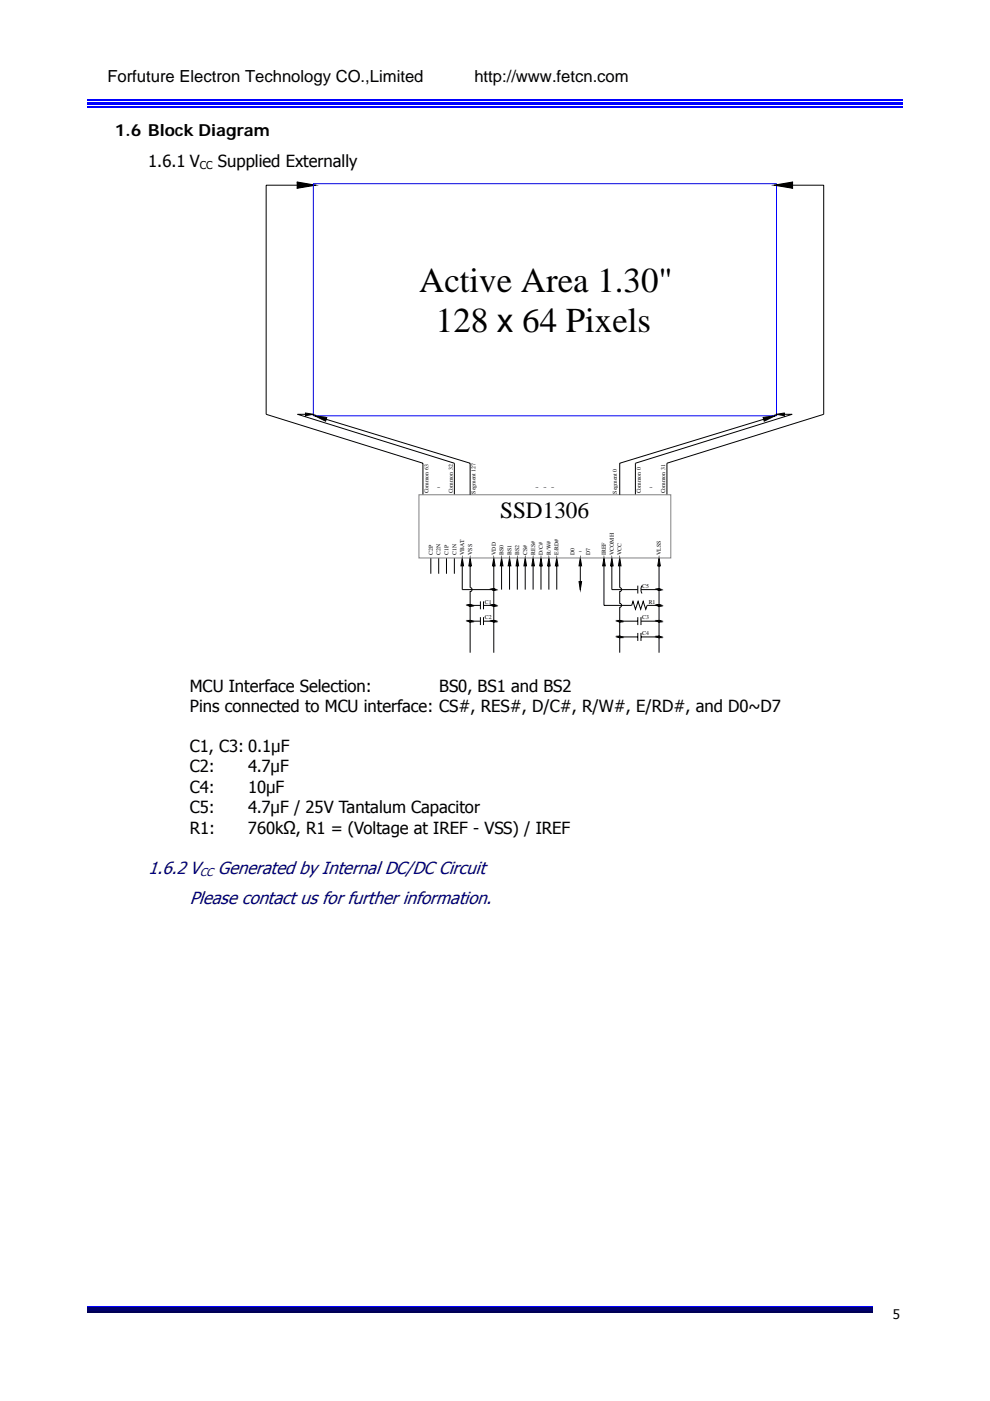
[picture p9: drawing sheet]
<svg xmlns="http://www.w3.org/2000/svg" width="210mm" height="297mm" viewBox="0 0 210 297" stroke-linecap="round" stroke-linejoin="round" font-family="sans-serif">
<path d="M18.6 22.6h172.8" fill="none" stroke="#00f" stroke-width=".25"/>
<path d="M18.6 21.7h172.8v.5h-172.8z" fill="#00f"/>
<path d="M18.6 21.3h172.8M18.6 277h166.5" fill="none" stroke="#00f" stroke-width=".25"/>
<path d="M18.6 277.2h166.5v.7h-166.5z" fill="#00006b"/>
<path d="M18.6 278.1h166.5" fill="none" stroke="#005" stroke-width=".25"/>
<g fill="none" stroke="#000" stroke-width=".21">
<path d="M63 39.8l.1 .1M63 38.7h.2v1.1h-.2zM63.1 39.7l3.3-.5 .1 .1-3.4 .6zM63.1 39.3h-6.6v48.5l33.2 10.4v6.7M63.1 38.6l3.4 .6-.1 .1-3.3-.5zM63.1 38.6l-.1 .1M66.5 39.2l.5 .1h-.5M164.7 39.2l3.3-.6v.2l-3.3 .5zM164.7 39.2l-.5 .1h.5M164.7 39.2l3.3 .5v.2l-3.3-.6zM167.9 38.7h.2v1.1h-.2zM168 38.6l.1 .1"/>
<path d="M168 39.3h6.7v48.5l-33.2 10.4v6.7M168.1 39.8l-.1 .1M64.8 87.6l1.7 .2-1.7 .3zM64.8 87.8h-1.7l33.3 10.4v6.7M66.8 88.2l2.5 .3-.2 .8zM69.2 88.9l30.5 9.3v6.7M161.9 88.5l2.5-.3-2.3 1.1zM162 88.9l-30.6 9.3v6.7M164.7 87.8l1.6-.2v.5zM166.3 87.8h1.7l-33.2 10.4v6.7M91.4 118.3v3.3M93 118.3v3.3"/>
<path d="M94.7 118.3v3.3M96.4 118.3v3.3M98 118.3l.3 1.7h-.5zM98 120v5h6.7M99.7 118.3l.3 1.7h-.6zM99.7 120v4.6a.41 .41 0 0 1 .4 .4 .41 .41 0 0 1-.4 .4v13M104.7 118.3l.3 1.7h-.5zM104.7 120v18.4M106.4 118.3l.3 1.7h-.6zM106.4 120v5M108.1 118.3l.3 1.7h-.6zM108.1 120v5"/>
<path d="M109.7 118.3l.3 1.7h-.5zM109.7 120v5M111.4 118.3l.3 1.7h-.6zM111.4 120v5M113.1 118.3l.2 1.7h-.5zM113.1 120v5M114.7 118.3l.3 1.7h-.5zM114.7 120v5M116.4 118.3l.3 1.7h-.6zM116.4 120v5M118.1 118.3l.3 1.7h-.6zM118.1 120v5"/>
<path d="M123.1 118.3l.3 1.7h-.6zM123.1 120v5M128.1 118.3l.3 1.7h-.6zM128.1 120v8.4h5.9l.3-.9 .5 1.7 .5-1.7 .6 1.7 .5-1.7 .6 1.7 .2-.8h2.6M129.8 118.3l.2 1.7h-.5zM129.8 120v5h5.5M131.4 118.3l.3 1.7h-.5zM131.4 120v4.6l.4 .3-.1 .4-.3 .1v2.5l.4 .3-.1 .5-.3 .1v9.6M139.8 118.3l.3 1.7h-.6zM139.8 120v18.4M99.5 128.4h.4zM99.5 131.7l.4 .1z"/>
<path d="M99.5 131.7h.4zM99.6 128.3h.3zM99.6 128.3l.3 .1zM99.6 128.4l.2 .1zM99.6 128.4h.3zM99.6 131.6h.3zM99.6 131.6l.3 .1zM99.6 131.8h.2zM99.6 131.8h.3zM99.6 128.2h.2zM99.6 128.2l.3 .1zM99.6 128.5h.2z"/>
<path d="M99.6 131.6h.2zM99.7 128.4h2.2M99.7 131.7h2.2M101.9 127.5v1.7M101.9 130.9v1.6M102.6 128.4h2.1M102.6 127.5v1.7M102.6 130.9v1.6M102.6 131.7h2.1M104.6 128.4h.3zM104.6 131.7l.3 .1zM104.6 131.7h.3z"/>
<path d="M104.6 125l.3 .1zM104.6 125h.3zM104.6 128.3h.3zM104.6 128.3l.3 .1zM104.6 128.4l.2 .1zM104.6 131.6h.3zM104.6 131.6l.3 .1zM104.6 131.8h.2zM104.6 131.8h.3zM104.6 124.9h.3zM104.6 124.9l.3 .1zM104.6 125.1h.2z"/>
<path d="M104.6 125.1h.3zM104.6 128.2h.2zM104.6 128.2l.3 .1zM104.6 128.5h.2zM104.6 131.6h.2zM104.6 124.9h.2zM122.8 123.3h.6l-.3 1.7zM131.3 131.7l.3 .1zM131.3 135l.3 .1zM131.3 131.6h.3zM131.3 131.6l.3 .1zM131.3 131.8h.2z"/>
<path d="M131.3 131.8h.3zM131.3 135h.3zM131.3 135.1l.2 .1zM131.3 135.1h.3zM131.4 131.6h.1zM131.4 131.6h.2zM131.4 131.8h.1zM131.4 134.9h.1zM131.4 134.9l.2 .1zM131.4 135.2h.1zM131.4 131.7h3.9M131.4 135h3.9"/>
<path d="M135.3 124.2v1.6M135.3 130.9v1.6M135.3 134.2v1.7M136 130.9v1.6M136 134.2v1.7M136 131.7h3.8M136 135h3.8M136 125h3.8M136.2 124.2l-.2 .6 .2 1M139.6 128.4h.3zM139.6 128.4h.4zM139.6 131.7l.3 .1z"/>
<path d="M139.6 131.7h.4zM139.6 135l.3 .1zM139.6 135h.4zM139.6 125l.3 .1zM139.6 125h.4zM139.6 128.3h.3zM139.6 128.3l.4 .1zM139.6 128.4l.3 .1zM139.6 131.6h.3zM139.6 131.6l.4 .1zM139.6 131.8h.3zM139.6 135h.3z"/>
<path d="M139.6 135.1l.3 .1zM139.6 135.1h.3zM139.6 124.9h.3zM139.6 124.9l.4 .1zM139.6 125.1h.3zM139.7 128.2h.2zM139.7 128.2l.2 .1zM139.7 128.5h.2zM139.7 131.6h.2zM139.7 131.8h.2zM139.7 134.9h.2zM139.7 134.9l.2 .1z"/>
<path d="M139.7 135.2h.2zM139.7 124.9h.2zM139.7 125.1h.2z"/>
</g>
<g fill="#000">
<path d="M63.1 38.7l3.4 .6-3.4 .5zM63 38.6l.1 .1zM63 39.8l.1 .1zM66.5 39.2l.5 .1h-.5zM164.2 39.3h.5zM164.7 39.3l3.3-.6v1.1zM168 39.8l.1 .1zM64.8 87.6l1.7 .2-1.7 .3zM66.8 88.2l2.5 .3-.2 .8zM161.9 88.5l2.5-.3-2.3 1.1zM164.7 87.8l1.6-.2v.5zM98 118.3l.3 1.7h-.5z"/>
<path d="M99.7 118.3l.3 1.7h-.6zM104.7 118.3l.3 1.7h-.5zM106.4 118.3l.3 1.7h-.6zM108.1 118.3l.3 1.7h-.6zM109.7 118.3l.3 1.7h-.5zM111.4 118.3l.3 1.7h-.6zM113.1 118.3l.2 1.7h-.5zM114.7 118.3l.3 1.7h-.5zM116.4 118.3l.3 1.7h-.6zM118.1 118.3l.3 1.7h-.6zM123.1 118.3l.3 1.7h-.6zM128.1 118.3l.3 1.7h-.6z"/>
<path d="M129.8 118.3l.2 1.7h-.5zM131.4 118.3l.3 1.7h-.5zM139.8 118.3l.3 1.7h-.6zM99.5 128.4h.4zM99.5 131.7l.4 .1zM99.5 131.7h.4zM99.6 128.3l.3 .1zM99.6 128.4l.2 .1zM99.6 128.4h.3zM99.6 131.6l.3 .1zM99.6 131.8h.2zM99.6 131.8h.3z"/>
<path d="M99.6 128.3h.3zM99.6 128.2l.3 .1zM99.6 128.5h.2zM99.6 131.6h.3zM99.6 128.2h.2zM99.6 131.6h.2zM104.6 128.4h.3zM104.6 131.7l.3 .1zM104.6 131.7h.3zM104.6 125l.3 .1zM104.6 125h.3zM104.6 128.3l.3 .1z"/>
<path d="M104.6 128.4l.2 .1zM104.6 131.6l.3 .1zM104.6 131.8h.2zM104.6 131.8h.3zM104.6 124.9l.3 .1zM104.6 125.1h.2zM104.6 125.1h.3zM104.6 128.3h.3zM104.6 128.2l.3 .1zM104.6 128.5h.2zM104.6 131.6h.3zM104.6 124.9h.3z"/>
<path d="M104.6 128.2h.2zM104.6 131.6h.2zM104.6 124.9h.2zM122.8 123.3h.6l-.3 1.7zM131.3 131.7l.3 .1zM131.3 135l.3 .1zM131.3 131.6l.3 .1zM131.3 131.8h.2zM131.3 131.8h.3zM131.3 135h.3zM131.3 135.1l.2 .1zM131.3 135.1h.3z"/>
<path d="M131.3 131.6h.3zM131.4 131.6h.2zM131.4 131.8h.1zM131.4 134.9l.2 .1zM131.4 135.2h.1zM131.4 131.6h.1zM131.4 134.9h.1zM139.6 128.4h.3zM139.6 128.4h.4zM139.6 131.7l.3 .1zM139.6 131.7h.4zM139.6 135l.3 .1z"/>
<path d="M139.6 135h.4zM139.6 125l.3 .1zM139.6 125h.4zM139.6 128.3l.4 .1zM139.6 128.4l.3 .1zM139.6 131.6l.4 .1zM139.6 131.8h.3zM139.6 135.1l.3 .1zM139.6 135.1h.3zM139.6 124.9l.4 .1zM139.6 125.1h.3zM139.6 128.3h.3z"/>
<path d="M139.7 128.2l.2 .1zM139.7 128.5h.2zM139.6 131.6h.3zM139.7 131.6h.2zM139.7 131.8h.2zM139.6 135h.3zM139.7 134.9l.2 .1zM139.7 135.2h.2zM139.6 124.9h.3zM139.7 124.9h.2zM139.7 125.1h.2zM139.7 128.2h.2z"/>
<path d="M139.7 134.9h.2z"/>
<path d="M63.1 39.7l3.3-.5 .1 .1-3.4 .6z" fill-rule="evenodd"/>
<path d="M63 38.7h.2v1.1h-.2z" fill-rule="evenodd"/>
<path d="M63.1 38.6l3.4 .6-.1 .1-3.3-.5z" fill-rule="evenodd"/>
<path d="M164.7 39.2l3.3-.6v.2l-3.3 .5z" fill-rule="evenodd"/>
<path d="M164.7 39.2l3.3 .5v.2l-3.3-.6z" fill-rule="evenodd"/>
<path d="M167.9 38.7h.2v1.1h-.2z" fill-rule="evenodd"/>
</g>
<path d="M88.9 104.9h53.4v13.4h-53.4z" fill="none" stroke="#808080" stroke-width=".21"/>
<path d="M66.5 38.9h98.2v49.3h-98.2z" fill="none" stroke="#00f" stroke-width=".21"/>
<path d="M168 38.6l.1 .1z" fill="#000"/>
<g font-size="7.4">
<text x="88.9" y="61.8">Active Area 1.30&quot;</text>
<text x="92.5" y="70.3">128 x 64 Pixels</text>
</g>
<text font-size="4.9" x="106.1" y="109.9">SSD1306</text>
<g font-size="3.7" fill="#000080">
<text x="31.4" y="185.3">1.6.2 V</text>
<text x="46.2" y="185.3">Generated by Internal DC/DC Circuit</text>
<text x="40.3" y="191.7">Please contact us for further information.</text>
</g>
<g font-size="3.5">
<text x="22.8" y="17.3">Forfuture Electron Technology CO.,Limited</text>
<text x="100.6" y="17.3">http://www.fetcn.com</text>
<text x="24.4" y="28.9">1.6 Block Diagram</text>
<text x="31.4" y="35.3">1.6.1 V</text>
<text x="46.2" y="35.3">Supplied Externally</text>
<text x="40.3" y="146.7">MCU Interface Selection:</text>
<text x="93.2" y="146.7">BS0, BS1 and BS2</text>
<text x="40.3" y="151">Pins connected to MCU interface: CS#, RES#, D/C#, R/W#, E/RD#, and D0~D7</text>
<text x="40.3" y="159.5">C1, C3: 0.1μF</text>
<text x="40.3" y="163.8">C2:</text>
<text x="52.6" y="163.8">4.7μF</text>
<text x="40.3" y="168">C4:</text>
<text x="40.3" y="172.3">C5:</text>
<text x="52.6" y="168">10μF</text>
<text x="52.6" y="172.3">4.7μF / 25V Tantalum Capacitor</text>
<text x="40.3" y="176.7">R1:</text>
<text x="52.6" y="176.7">760kΩ, R1 = (Voltage at IREF - VSS) / IREF</text>
</g>
<text font-size="2.8" x="189.4" y="279.7">5</text>
<text font-size="2.4" fill="#000080" x="42.4" y="185.8">CC</text>
<text font-size="2.3" x="42.4" y="35.8">CC</text>
<g font-size="1.2">
<text x="90.9" y="104.6" transform="rotate(-90 90.9 104.6)">Common 63</text>
<text x="92.7" y="103.7">~</text>
<text x="96" y="104.6" transform="rotate(-90 96 104.6)">Common 32</text>
<text x="100.9" y="104.6" transform="rotate(-90 100.9 104.6)">Segment 127</text>
<text x="113.6" y="103.7">~</text>
<text x="115.3" y="103.7">~</text>
<text x="116.9" y="103.7">~</text>
<text x="130.8" y="104.6" transform="rotate(-90 130.8 104.6)">Segment 0</text>
<text x="136" y="104.6" transform="rotate(-90 136 104.6)">Common 0</text>
<text x="137.8" y="103.7">~</text>
<text x="141.1" y="104.6" transform="rotate(-90 141.1 104.6)">Common 31</text>
<text x="91.8" y="117.7" transform="rotate(-90 91.8 117.7)">C2P</text>
<text x="93.5" y="117.7" transform="rotate(-90 93.5 117.7)">C2N</text>
<text x="95.1" y="117.7" transform="rotate(-90 95.1 117.7)">C1P</text>
<text x="96.8" y="117.7" transform="rotate(-90 96.8 117.7)">C1N</text>
<text x="98.4" y="117.6" transform="rotate(-90 98.4 117.6)">VBAT</text>
<text x="100.1" y="117.6" transform="rotate(-90 100.1 117.6)">VSS</text>
<text x="105.1" y="117.6" transform="rotate(-90 105.1 117.6)">VDD</text>
<text x="106.8" y="117.7" transform="rotate(-90 106.8 117.7)">BS0</text>
<text x="108.5" y="117.7" transform="rotate(-90 108.5 117.7)">BS1</text>
<text x="110.1" y="117.7" transform="rotate(-90 110.1 117.7)">BS2</text>
<text x="111.8" y="117.7" transform="rotate(-90 111.8 117.7)">CS#</text>
<text x="113.5" y="117.7" transform="rotate(-90 113.5 117.7)">RES#</text>
<text x="115.1" y="117.7" transform="rotate(-90 115.1 117.7)">D/C#</text>
<text x="116.8" y="117.7" transform="rotate(-90 116.8 117.7)">R/W#</text>
<text x="118.5" y="117.7" transform="rotate(-90 118.5 117.7)">E/RD#</text>
<text x="121.8" y="117.7" transform="rotate(-90 121.8 117.7)">D0</text>
<text x="122.7" y="117.2">~</text>
<text x="125.2" y="117.7" transform="rotate(-90 125.2 117.7)">D7</text>
<text x="128.5" y="117.7" transform="rotate(-90 128.5 117.7)">IREF</text>
<text x="130.2" y="117.6" transform="rotate(-90 130.2 117.6)">VCOMH</text>
<text x="131.8" y="117.6" transform="rotate(-90 131.8 117.6)">VCC</text>
<text x="140.2" y="117.6" transform="rotate(-90 140.2 117.6)">VLSS</text>
<text x="136.2" y="124.7">C5</text>
<text x="102.8" y="128">C1</text>
<text x="102.8" y="131.3">C2</text>
<text x="136.2" y="131.3">C3</text>
<text x="137.6" y="128">R1</text>
<text x="136.2" y="134.7">C4</text>
</g>
</svg>
